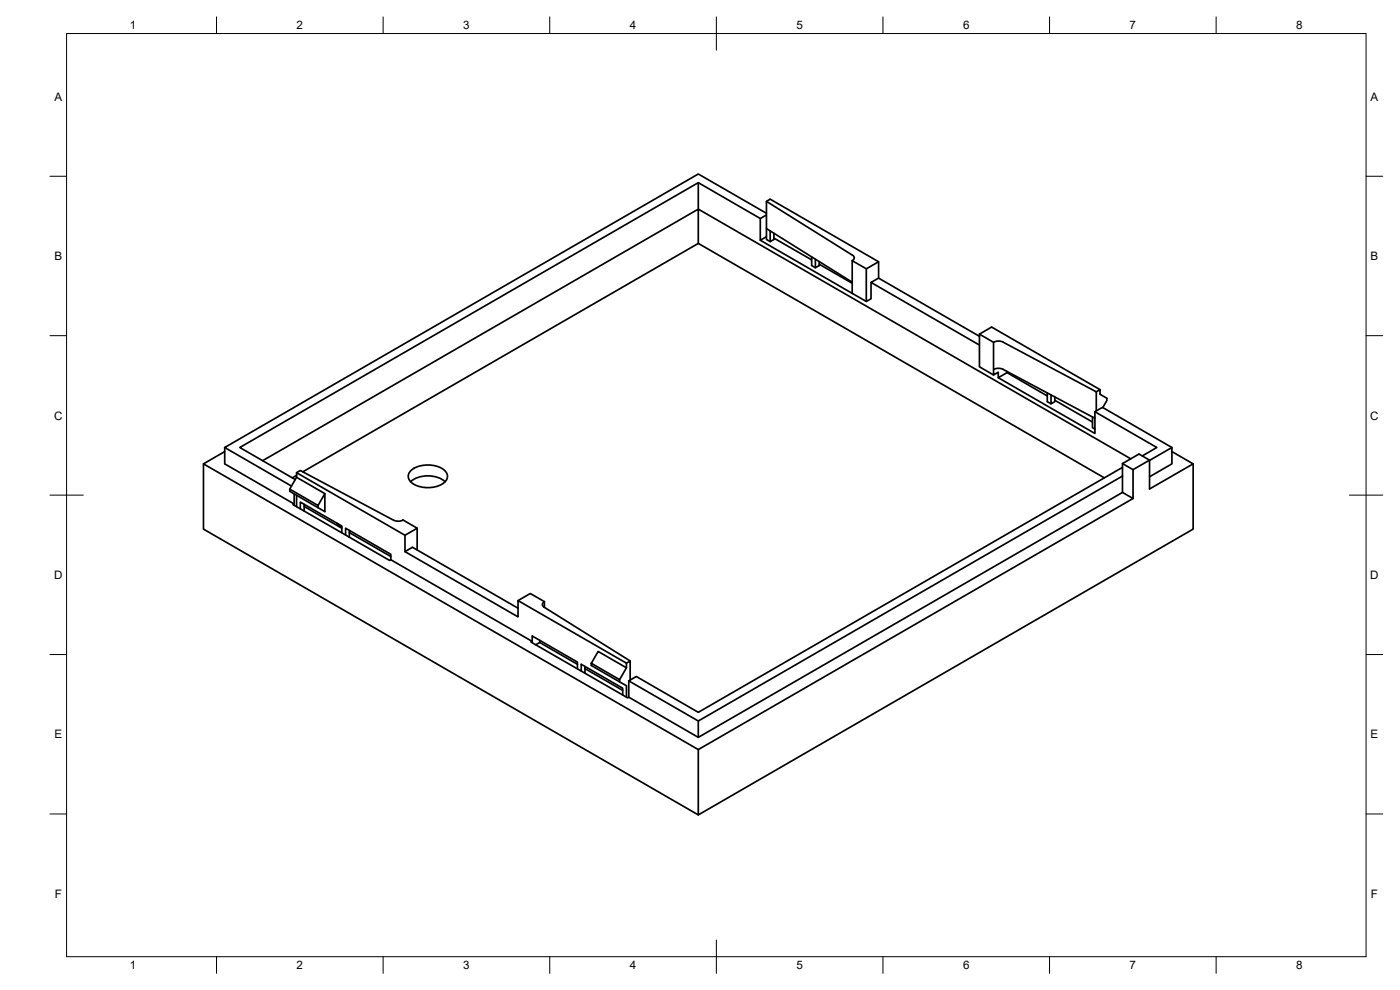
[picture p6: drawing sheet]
<svg xmlns="http://www.w3.org/2000/svg" width="420mm" height="297mm" viewBox="0 0 420 297" stroke-linecap="round" stroke-linejoin="round" font-family="sans-serif">
<!-- layer: Visible -->
<g fill="none" stroke="#000" stroke-width=".51">
<path d="M209.6 54.8l-137.6 79.5 16.6 9.6M209.6 73l-118.7 68.6M230 68.6v-8.2l1.1-.6 32.6 18.7v4.9M230 60.4l25.9 16.2a.88 .88 0 0 1 .5 .8 .88 .88 0 0 1-.6 .8v9.8M230 64l-20.4-11.8-142.2 82.1 20.1 11.5M230 64.5l-1.8 1.1M230 71l-1.8 1.1M231.1 69.3v3.2l1.2-.7v-1.8M231.1 72.5l-1.1-.7v-3.2l25.8 16.1M232.3 71.4l11.3 6.6M243.6 77.1v2.6l1.1 .6M244.7 77.8v2.5l1.2-.6v-1.2"/>
<path d="M245.9 79.3l9.9 5.7M255.8 78.2l4.2 2.5M263.7 78.5l-3.7 2.2v9.8l1.4-.9v-4.9M255.8 88l-27.6-15.9v-6.5l-18.6-10.8v7.9l129.7 75M255.8 88l4.2 2.5M293.9 100.9l-30.2-17.5-2.3 1.3 32.5 18.8M293.9 100.3l4.3 2.4M298.2 112.5l-4.3-2.4v-9.8l3.7-2.2 32.5 18.8M298.2 102.7v9.8l1.4-.8v1.6l2.6-1.5v-.4M298.3 110.8l1.3-.3 1.4 .3 27.6 14.7M298.3 102.7l1.3-.4 1.4 .3 28 15v5.7M299.6 113.3l29 16.8v-6.6l2.3-1.3 20.8 12.1"/>
<path d="M302.2 111.8l12.1 7M314.3 117.9v2.6l1.1 .7M315.4 118.5v2.7l1.2-.7v-1.4M329 117.6l1.1-.7v1.4l2.1 1.2v.6l-1.2 2.2M61.1 139.2v19.6l148.5 85.7M67.4 135.5l-6.3 3.7 148.5 85.7 130.4-75.3M67.4 134.3v4.9l20.9 12-.4 .2 29 16.8 .4-.3 42.4 24.6-.3 .1 29 16.8 .3-.2 20.9 12M78.8 138.2l130.8-75.5v10.3l121.8 70.4M316.6 120.1l11.3 6.5M327.9 125.1v3.2l.7 .5M328.6 123.5l18.6 10.8-4.4 2.5M336.9 139.1l3.1 1.8v8.7l-3.1-1.8v-5"/>
<path d="M345 138.1l6.7-3.8v4.9l-6.7 3.9M345 138.1l-5 2.8M351.7 135.5l6.4 3.7-13.1 7.5v-8.6l-3.2-1.9-4.9 2.9v3.7M358.1 139.2v19.6l-148.5 85.7v-19.6M87 146.8v.6l10.5 6.1v-5.4l-8.5-4.9v-1.4l32.5 18.8v4.9l34 19.6v-4.9l32.5 18.8v1.4M88.3 148.2v3M89 143.2l-2 3.6 8.4 4.9 2.1-3.6M89 141.8l1.1-.6 28 14.9M89 148.6v3.4M89 142.6l-1.3 .8M90.1 152.7v-2l12.5 7.1v2.1M91.3 151.3l-.1 2"/>
<path d="M91.3 151.9l11.3 6.6M95.4 151.7v.6M101.1 156.9l1.5 1.2M101.4 157.1l-.1 .1M104.8 159.1v2M104.8 159.8l12.5 7.2M120.9 156l-1.4 .4-1.4-.3M121 156l-.1 .1M121 156l4.2 2.5M123.2 144.5a8.5 8.5 0 0 1 10.4 0M123.6 141a8.5 8.5 0 0 1 10.2 .5 2.42 2.42 0 0 1-1.2 3.8 8.5 8.5 0 0 1-9.6-1 2.25 2.25 0 0 1 .6-3.3zM336.9 142.8l-127.3 73.5v4.9l127.3-73.4"/>
<path d="M336.9 140.2l-127.3 73.5-18.6-10.7-2.3 1.3 20.9 12M103.7 160.5v-2l13.6 7.8v1.6M121.5 160.6l3.7-2.1v6.5M121.5 165.5l2.3-1.3 31.7 18.3M155.5 180.2l3.7-2.1 4.2 2.4M159.7 192.5v-1.7l13.6 7.9v2M162 192.1v.7l-1.2 .7M162 192.8l11.3 6.5M163.3 182.2l25.8 16.1M163.3 182.2a.88 .88 0 0 1-.5-.9 .88 .88 0 0 1 .6-.8v1.7M175.6 200l-.1 2M177.5 199v.7l10.5 6v3.5"/>
<path d="M179.5 195.5l8.5 4.9-2.1 3.5-8.4-4.9zM188 199l1.1-.7v5.7M174.4 201.3v-2l12.5 7.2v2M175.6 200.6l11.3 6.5M185.9 203.9v.7M188.7 204.3v4.9"/>
</g>
<!-- layer: BORDER -->
<g fill="none" stroke="#000" stroke-width=".3">
<path d="M20 10.1h390v276.9h-390zM65 5.1v5M115 5.1v5M165 5.1v5M215 5.1v10M265 5.1v5M315 5.1v5M365 5.1v5M15 52.9h5M410 52.9h5M15 100.7h5M410 100.7h5"/>
<path d="M15 148.6h10M405 148.6h10M15 196.4h5M410 196.4h5M15 244.2h5M410 244.2h5M65 287v5M115 287v5M165 287v5M215 282.1v9.9M265 287v5M315 287v5"/>
<path d="M365 287v5"/>
</g>
<g font-size="3.5">
<text x="39" y="8.8">1</text>
<text x="89" y="8.8">2</text>
<text x="139" y="8.8">3</text>
<text x="189" y="8.8">4</text>
<text x="239" y="8.8">5</text>
<text x="289" y="8.8">6</text>
<text x="339" y="8.8">7</text>
<text x="389" y="8.8">8</text>
<text x="16.3" y="30.2">A</text>
<text x="411.3" y="30.2">A</text>
<text x="16.3" y="78">B</text>
<text x="411.3" y="78">B</text>
<text x="16.2" y="125.9">C</text>
<text x="411.2" y="125.9">C</text>
<text x="16.2" y="173.7">D</text>
<text x="411.2" y="173.7">D</text>
<text x="16.3" y="221.6">E</text>
<text x="411.3" y="221.6">E</text>
<text x="16.4" y="269.4">F</text>
<text x="411.4" y="269.4">F</text>
<text x="39" y="290.8">1</text>
<text x="89" y="290.8">2</text>
<text x="139" y="290.8">3</text>
<text x="189" y="290.8">4</text>
<text x="239" y="290.8">5</text>
<text x="289" y="290.8">6</text>
<text x="339" y="290.8">7</text>
<text x="389" y="290.8">8</text>
</g>
</svg>
